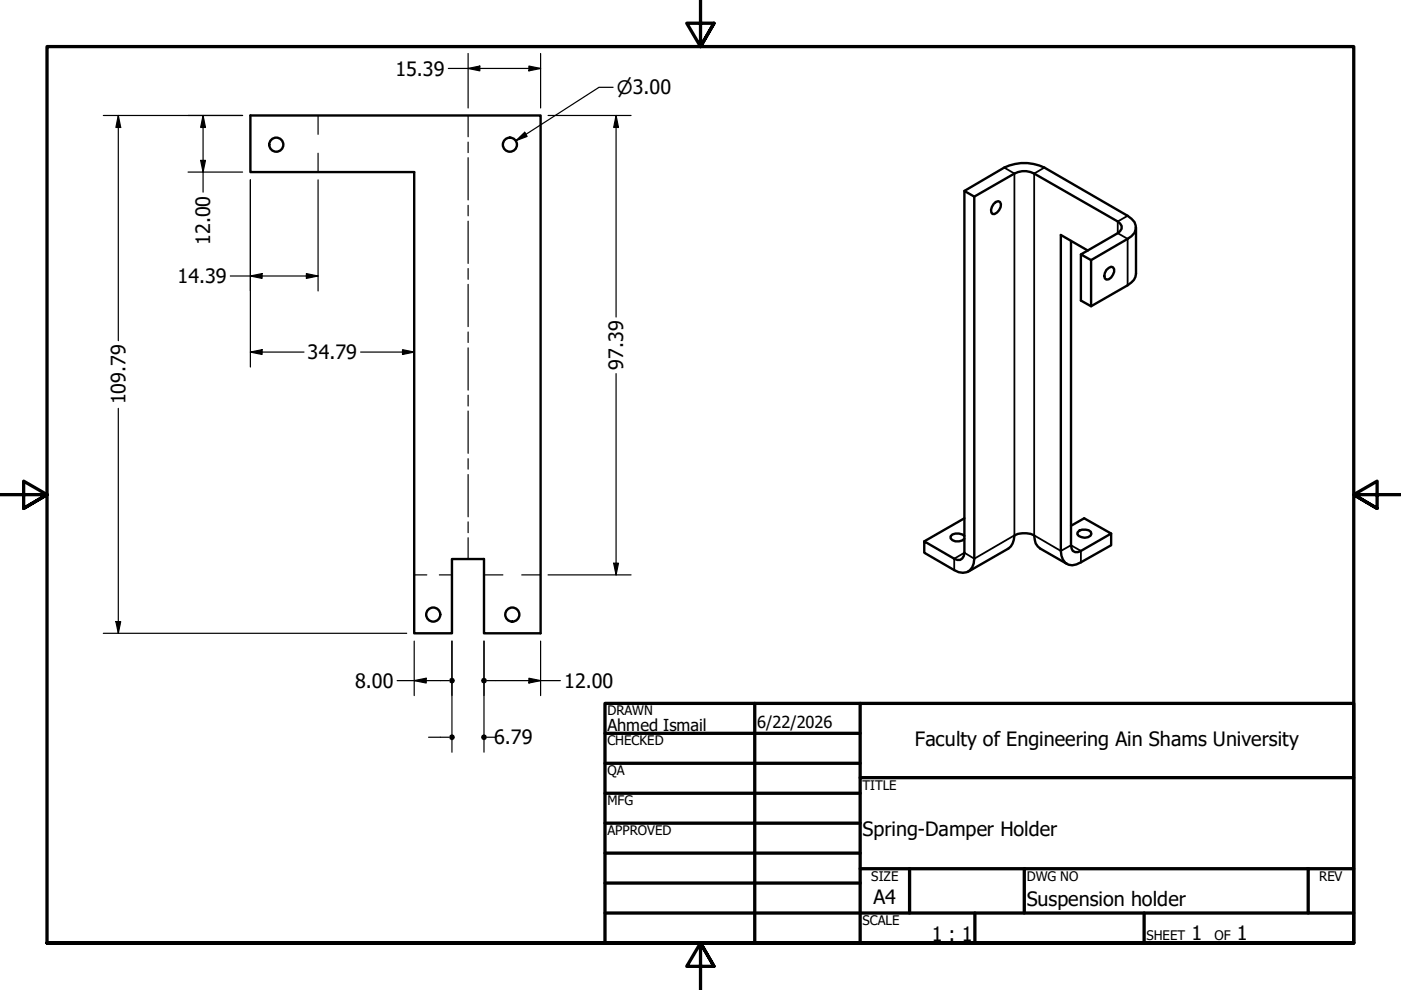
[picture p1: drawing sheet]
<svg xmlns="http://www.w3.org/2000/svg" width="297mm" height="210mm" viewBox="0 0 297 210" stroke-linecap="round" stroke-linejoin="round" font-family="sans-serif">
<!-- layer: Bend Centerline (ANSI) -->
<g fill="none" stroke="#000" stroke-width=".25">
<path d="M67.4 24.5v4M67.4 32.5v4M99.3 24.5v4.5M99.3 30.1v2.3M99.3 33.4v9M99.3 43.5v2.3M99.3 46.9v9M99.3 56.9v2.3M99.3 60.3v9M99.3 70.4v2.2M99.3 73.8v8.9M99.3 83.8v2.3"/>
<path d="M99.3 87.2v8.9M99.3 97.3v2.2M99.3 100.6v9M99.3 110.7v2.2M99.3 114v4.5M87.8 121.9h2.7M93.2 121.9h2.6M102.6 121.9h4M110.6 121.9h4"/>
</g>
<!-- layer: Visible (ANSI) -->
<g fill="none" stroke="#000" stroke-width=".51">
<path d="M53.1 24.5h61.5v109.8h-12v-15.8h-6.8v15.8h-8v-97.8h-34.7zM204.5 40.5l2.1 1.2v76.8a2.65 2.65 0 0 1-2.4 2.9l-.9-.1-1-.4-6.3-3.7v-2.4l6.3 3.7a1.32 1.32 0 0 0 1.5 .1 1.32 1.32 0 0 0 .7-1.4zM204.5 40.5l8.4-5a9.7 9.7 0 0 1 8.5 0l17.7 10.3a2.64 2.64 0 0 1 1.4 3.6l-.6 .7-.8 .5-7.8 4.6-2.1-1.3 7.8-4.5a1.32 1.32 0 0 0 .8-1.2 1.32 1.32 0 0 0-.8-1.2l-17.7-10.2a4.4 4.4 0 0 0-4.2 0l-8.5 4.9M210.7 43.2l.9-.6 .4 .2a1.87 1.87 0 0 1-1.6 2.6 1.57 1.57 0 0 1 .3-2.2zM227.1 51.1v64.5l.1 .7a1.21 1.21 0 0 0 2 .5l6.4-3.7-5.7-3.2-2.8 1.6M230.6 53.1l-5.7-3.3v67a2.75 2.75 0 0 0 2.4 3.1l.9-.2 1-.5 6.4-3.6v-2.5M231.3 55.2v9.7M234.6 57.2l1-.6 .4 .1a1.74 1.74 0 0 1-.9 2.5l-.5 .1a1.34 1.34 0 0 1 0-2.1zM240.9 48.2v9.8a2.96 2.96 0 0 1-1.8 2.5l-7.8 4.4-2.1-1.2v-9.8M204.5 113.6a2.19 2.19 0 0 0-3 .1v.4a1.94 1.94 0 0 0 3 .1M204.5 109.9l-8.5 4.9M226.2 119.5l-5.7-3.2a2.99 2.99 0 0 1-1.2-2.8 5 5 0 0 0-4.2 0 3.4 3.4 0 0 1-1.3 2.8l-8.5 4.9"/>
<path d="M228.9 112.5a2.39 2.39 0 0 1 2.4 .2l.1 .5a1.8 1.8 0 0 1-3 .1l.1-.4z"/>
<circle cx="58.6" cy="30.7" r="1.49"/>
<circle cx="108.1" cy="30.7" r="1.49"/>
<circle cx="91.9" cy="130.3" r="1.49"/>
<circle cx="108.6" cy="130.3" r="1.49"/>
</g>
<!-- layer: Visible Narrow (ANSI) -->
<path d="M212.9 35.5l2.2 1.3v76.7l-8.5 5-2.1-1.3-2.2 1.3v2.4M221.4 35.5l-2.1 1.3v76.7l5.6 3.3 2.2-1.2 2.1 1.2v2.4M239.1 45.8l-2.1 1.2v2.4l2.1 1.2v9.9" fill="none" stroke="#000" stroke-width=".38"/>
<!-- layer: Border (ANSI) -->
<g fill="none" stroke="#000" stroke-width=".7">
<path d="M148.5 -.1v10l-2.9-5h5.8l-2.9 5 2.9-5M0 104.9h10l-5-2.9v5.8l5-2.9-5 2.9M297 104.9h-10l5-2.9v5.8l-5-2.9 5 2.9M128.3 149.1h158.7v50.8h-158.7zM128.3 155.5h54.1M160 149.1v50.8M182.4 149.1v50.8M128.3 161.8h54.1M128.3 168.2h54.1M128.3 174.5h54.1M182.4 164.9h104.6M10 199.9v-190h277v190h-277h277"/>
<path d="M128.3 180.9h54.1M128.3 187.2h54.1M128.3 193.6h158.7M182.4 184.2h104.6M192.8 184.2v9.4M206.7 193.6v6.3M217.2 184.2v9.4M242.6 193.6v6.3M277.4 184.2v9.4M151.4 204.9l-2.9-5 2.9 5h-5.8l2.9-5v10"/>
</g>
<!-- layer: Dimension (ANSI) -->
<g fill="none" stroke="#000" stroke-width=".25">
<path d="M95.1 14.5h19.5M99.3 14.5l2.4-.5v1zM99.3 11.3v11.6M112.1 14l2.5 .5-2.5 .5zM114.6 11.3v11.6M130 18.5h-3l-17.6 11.3M21.9 24.5h29.5M25.1 24.5l.5 2.5h-1zM25.1 24.5v47.7M39.9 36.5h11.5M42.5 34h1.1l-.5 2.5zM43.1 24.5l.5 2.5h-1.1z"/>
<path d="M43.1 24.5v16.2M53.1 38.1v39.7M67.4 38.1v23.6M109.4 29.8l1.9-1.8 .5 .9zM116.2 24.5h17.6M130.6 24.5l.5 2.5h-1zM130.6 24.5v42.7M48.8 58.5h18.6M53.1 58.5l2.5-.5v1zM65 58l2.4 .5-2.4 .5zM53.1 74.6l2.5-.5v1.1zM53.1 74.6h11.4"/>
<path d="M76.5 74.6h11.3M85.3 74.1l2.5 .5-2.5 .6zM130.6 79.2v42.7M25.1 86.6v47.7M130.1 119.4h1l-.5 2.5zM21.9 134.3h64.3M24.6 131.8h1l-.5 2.5zM87.8 135.9v11.6M95.8 135.9v23.6M102.6 135.9v23.6M114.6 135.9v11.6M116.2 121.9h17.6"/>
<path d="M84.2 144.3h11M87.8 144.3l2.6-.5v1zM90.9 156.3h4.3M103.3 144.3h15.5M103.3 156.3h1.9M112.1 143.8l2.5 .5-2.5 .5z"/>
</g>
<g fill="#000">
<path d="M99.3 14.5l2.4-.5v1zM112.1 14l2.5 .5-2.5 .5zM25.1 24.5l.5 2.5h-1zM42.5 34h1.1l-.5 2.5zM43.1 24.5l.5 2.5h-1.1zM109.4 29.8l1.9-1.8 .5 .9zM130.6 24.5l.5 2.5h-1zM53.1 58.5l2.5-.5v1zM65 58l2.4 .5-2.4 .5zM53.1 74.6l2.5-.5v1.1zM85.3 74.1l2.5 .5-2.5 .6zM130.1 119.4h1l-.5 2.5z"/>
<path d="M24.6 131.8h1l-.5 2.5zM87.8 144.3l2.6-.5v1zM112.1 143.8l2.5 .5-2.5 .5z"/>
<circle cx="95.8" cy="144.3" r=".63"/>
<circle cx="95.8" cy="156.3" r=".63"/>
<circle cx="102.6" cy="156.3" r=".63"/>
<circle cx="102.6" cy="144.3" r=".63"/>
</g>
<g font-size="4.2">
<text x="83.8" y="16">15.39</text>
<text x="44.6" y="51.9" transform="rotate(-90 44.6 51.9)">12.00</text>
<text x="37.7" y="60">14.39</text>
<text x="65.2" y="76.2">34.79</text>
<text x="132.1" y="78.4" transform="rotate(-90 132.1 78.4)">97.39</text>
<text x="26.6" y="85.8" transform="rotate(-90 26.6 85.8)">109.79</text>
<text x="75.3" y="145.8">8.00</text>
<text x="119.6" y="145.8">12.00</text>
<text x="104.8" y="157.8">6.79</text>
<text x="194" y="158.2">Faculty of Engineering Ain Shams University</text>
<text x="182.9" y="177.2">Spring-Damper Holder</text>
<text x="185.2" y="191.7">A4</text>
<text x="217.7" y="192.2">Suspension holder</text>
<text x="197.5" y="199.4">1 : 1</text>
<text x="252.6" y="199.4">1</text>
<text x="262.3" y="199.4">1</text>
</g>
<text font-size="3.9" x="130.8" y="20">⌀3.00</text>
<g font-size="3.5">
<text x="128.8" y="154.9">Ahmed Ismail</text>
<text x="160.5" y="154.4">6/22/2026</text>
</g>
<g font-size="2.8">
<text x="128.8" y="151.7">DRAWN</text>
<text x="128.8" y="158">CHECKED</text>
<text x="128.8" y="164.4">QA</text>
<text x="182.9" y="167.4">TITLE</text>
<text x="128.8" y="170.7">MFG</text>
<text x="128.8" y="177.1">APPROVED</text>
<text x="184.7" y="186.7">SIZE</text>
<text x="217.7" y="186.7">DWG NO</text>
<text x="279.7" y="186.7">REV</text>
<text x="182.9" y="196.1">SCALE</text>
<text x="243.1" y="199.4">SHEET</text>
<text x="257.5" y="199.4">OF</text>
</g>
</svg>
